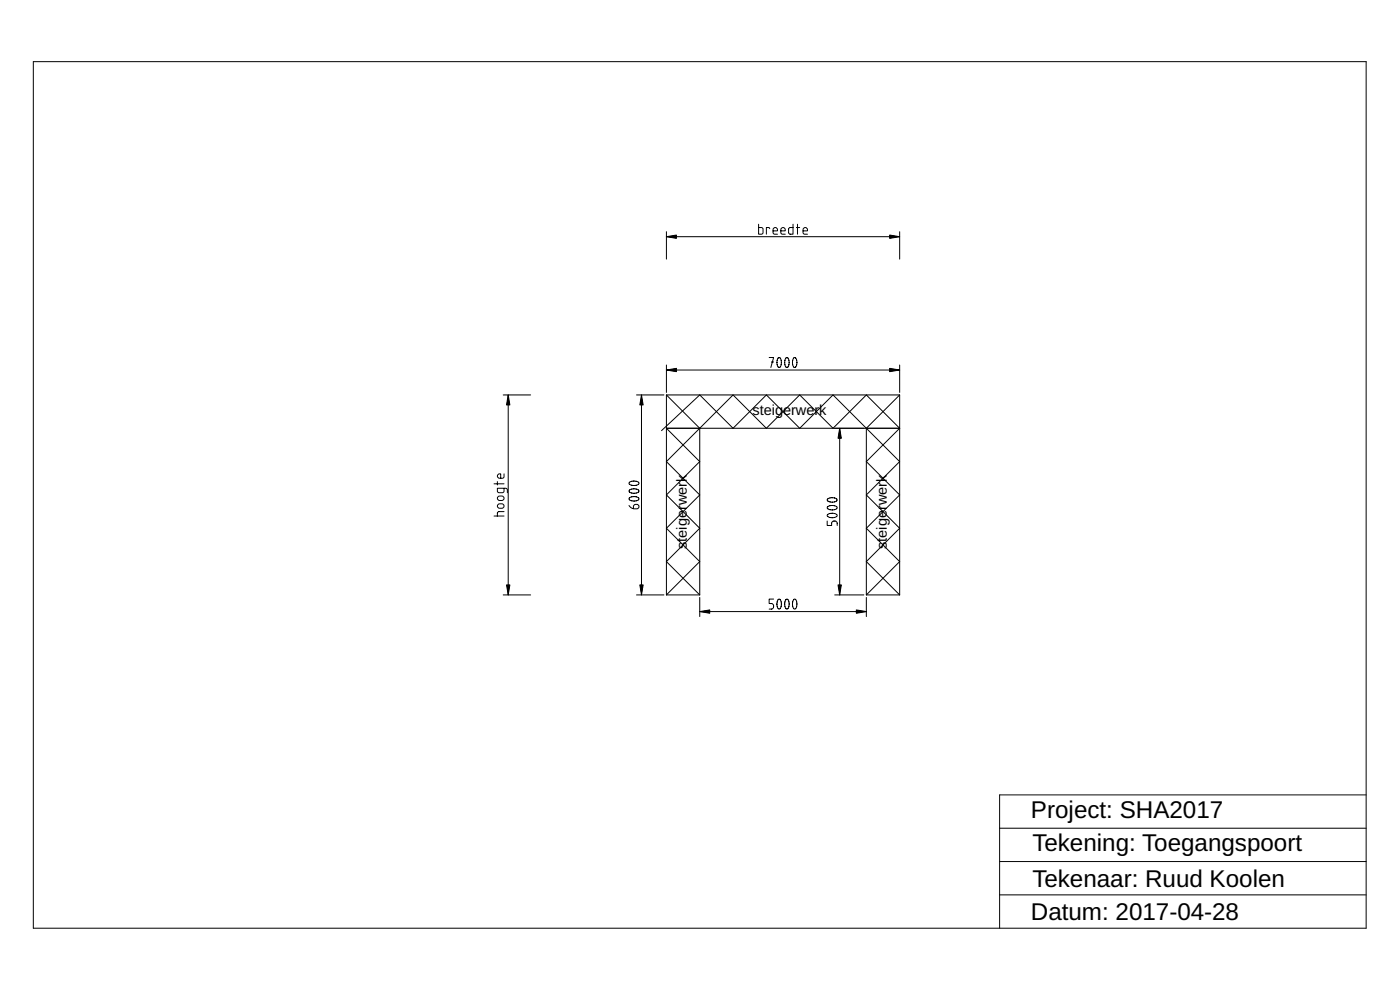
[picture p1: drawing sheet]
<svg xmlns="http://www.w3.org/2000/svg" width="420mm" height="297mm" viewBox="0 0 420 297" stroke-linecap="round" stroke-linejoin="round" font-family="sans-serif">
<g fill="none" stroke="#000" stroke-width=".3">
<path d="M10 18.5h400v260h-400zM200 69.5v8.3M200 71h70M227.7 67.3v3l1.1-.1 .2-.4-.1-1.3-.4-.2h-.8M231 68.6l-.2-.3h-.8v2M232 69.3h1.3a.7 .7 0 0 0-.4-1 .7 .7 0 0 0-.9 .6v.9l.2 .4 1.1 .1M234.3 69.3h1.4a.7 .7 0 0 0-.5-1 .7 .7 0 0 0-.9 .6l.1 1.1 .4 .3h.9M238 67.3v3l-1.1-.1-.2-.4v-1.3l.5-.2h.8M239 68.3h1M239.3 67.3v3M241 69.3h1.3a.7 .7 0 0 0-.4-1 .7 .7 0 0 0-.9 .6v.9l.2 .4 1.1 .1M270 69.5v8.3"/>
<path d="M151 118.5h8.3M152.5 118.5v60M191 118.5h8.2M192.5 118.5v60M200 109.5v8.3M200 118.5v60M200 118.5h70M200 111h70M200 118.5l10 10v50M230.8 107.3h1.4l-.9 3M231.5 108.6h.7M233.5 107.4l.5-.1 .5 1-.1 1.4-.6 .6-.4-.4-.2-.7v-1.1z"/>
<path d="M235.9 107.4l.4-.1 .5 1-.1 1.4-.5 .6-.5-.4-.2-.7 .1-1.1zM238.2 107.4l.5-.1 .4 1-.1 1.4-.5 .6-.4-.4-.2-.7v-1.1zM270 109.5v8.3M270 118.5v60M270 118.5l-10 10v50M198.5 129.2l11.5-10.7 10 10 10-10 10 10 10-10 20 20-10 10 10 10-10 10 10 10M252 128.5v50M270 128.5h-70l10 10-10 10 10 10-10 10 10 10M270 128.5l-10-10-10 10-10-10-10 10-10-10-20 20 10 10-10 10 10 10-10 10M270 128.5l-10 10 10 10-10 10 10 10-10 10M148.3 154.8h3M148.3 145.2h3"/>
<path d="M149.3 144.5v1M149.5 151.4l1.1-.2a.67 .67 0 0 1 .7 .6 .67 .67 0 0 1-.7 .7l-1.1-.2-.2-.5zM149.5 149l1.1-.2a.67 .67 0 0 1 .7 .7 .67 .67 0 0 1-.7 .7l-1.1-.2-.2-.5zM151.3 153.5l-1.8 .1-.2 .4v.8M151.3 146.5v.8l-.3 .5h-1.2l-.5-.2v-1.1h2.5l.4 .2 .1 1.1M151.3 142.2v.8l-.3 .4-1.1 .1a.7 .7 0 0 1-.6-.9 .7 .7 0 0 1 1-.4v1.3M188.8 151.7a2 2 0 0 0 2.9 .6 .82 .82 0 0 0-.7-1 .82 .82 0 0 0-.9 .7v.6M188.9 149.4l.7-.3 1.1-.1 .7 .2 .4 .5-.6 .5-1.4 .1-.9-.3-.1-.3zM188.9 147l.7-.3h1.1l.7 .2 .4 .4-.6 .6-1.4 .1-.9-.4-.1-.3zM188.9 144.7l.7-.3h1.1l.7 .2 .4 .4-.6 .5-1.4 .1-.9-.3-.1-.3zM248.3 156.3v1.4h1.3v-.7a.85 .85 0 0 1 .8-.7 .85 .85 0 0 1 .8 .7v.7M248.4 154.4l.7-.3 1.1-.1 .7 .2 .3 .5-.5 .5-1.4 .1-.9-.3-.1-.3z"/>
<path d="M248.4 152l.7-.3h1.1l.7 .2 .3 .4-.5 .6-1.4 .1-.9-.4-.1-.3zM248.4 149.7l.7-.3h1.1l.7 .2 .3 .4-.5 .5-1.4 .1-.9-.3-.1-.3zM151 178.5h8.3M191 178.5h8.2M200 178.5h10M210 179.3v5.7M232.2 179.8h-1.4v1.3h.7a.85 .85 0 0 1 .7 .8 .85 .85 0 0 1-.7 .9h-.7M233.5 179.9l.5-.1 .5 1-.1 1.4-.6 .6-.4-.4-.2-.7v-1.1zM235.9 179.9l.4-.1 .5 1-.1 1.4-.5 .6-.5-.4-.2-.7 .1-1.1zM238.2 179.9l.5-.1 .4 1-.1 1.4-.5 .6-.4-.4-.2-.7v-1.1zM250.5 178.5h8.7M260 178.5h10"/>
<path d="M260 179.3v5.7M210 183.5h50M410 238.5h-110v40M300 258.5h110M300 248.5h110M300 268.5h110"/>
</g>
<path d="M200 71l3-.5v1zM267 70.5l3 .5-3 .5zM152.5 118.5l.5 3h-1zM192.5 118.5l.5 3h-1zM200 111l3-.5v1zM267 110.5l3 .5-3 .5zM252 128.5l.5 3h-1zM152 175.5h1l-.5 3zM192 175.5h1l-.5 3zM251.5 175.5h1l-.5 3zM210 183.5l3-.5v1zM257 183l3 .5-3 .5z" fill="#000"/>
<path d="M200 71l3-.5v1zM267 70.5l3 .5-3 .5zM152.5 118.5l.5 3h-1zM192.5 118.5l.5 3h-1zM200 111l3-.5v1zM267 110.5l3 .5-3 .5zM252 128.5l.5 3h-1zM152 175.5h1l-.5 3zM192 175.5h1l-.5 3zM251.5 175.5h1l-.5 3zM210 183.5l3-.5v1zM257 183l3 .5-3 .5z" fill="#000" stroke="#000" stroke-width=".3"/>
<g font-size="7.3">
<text x="309.4" y="245.4">Project: SHA2017</text>
<text x="309.8" y="255.4">Tekening: Toegangspoort</text>
<text x="309.8" y="266.1">Tekenaar: Ruud Koolen</text>
<text x="309.4" y="276">Datum: 2017-04-28</text>
</g>
<g font-size="4.4">
<text x="225.8" y="124.6">steigerwerk</text>
<text x="206.1" y="164.7" transform="rotate(-90 206.1 164.7)">steigerwerk</text>
<text x="266.1" y="164.7" transform="rotate(-90 266.1 164.7)">steigerwerk</text>
</g>
</svg>
